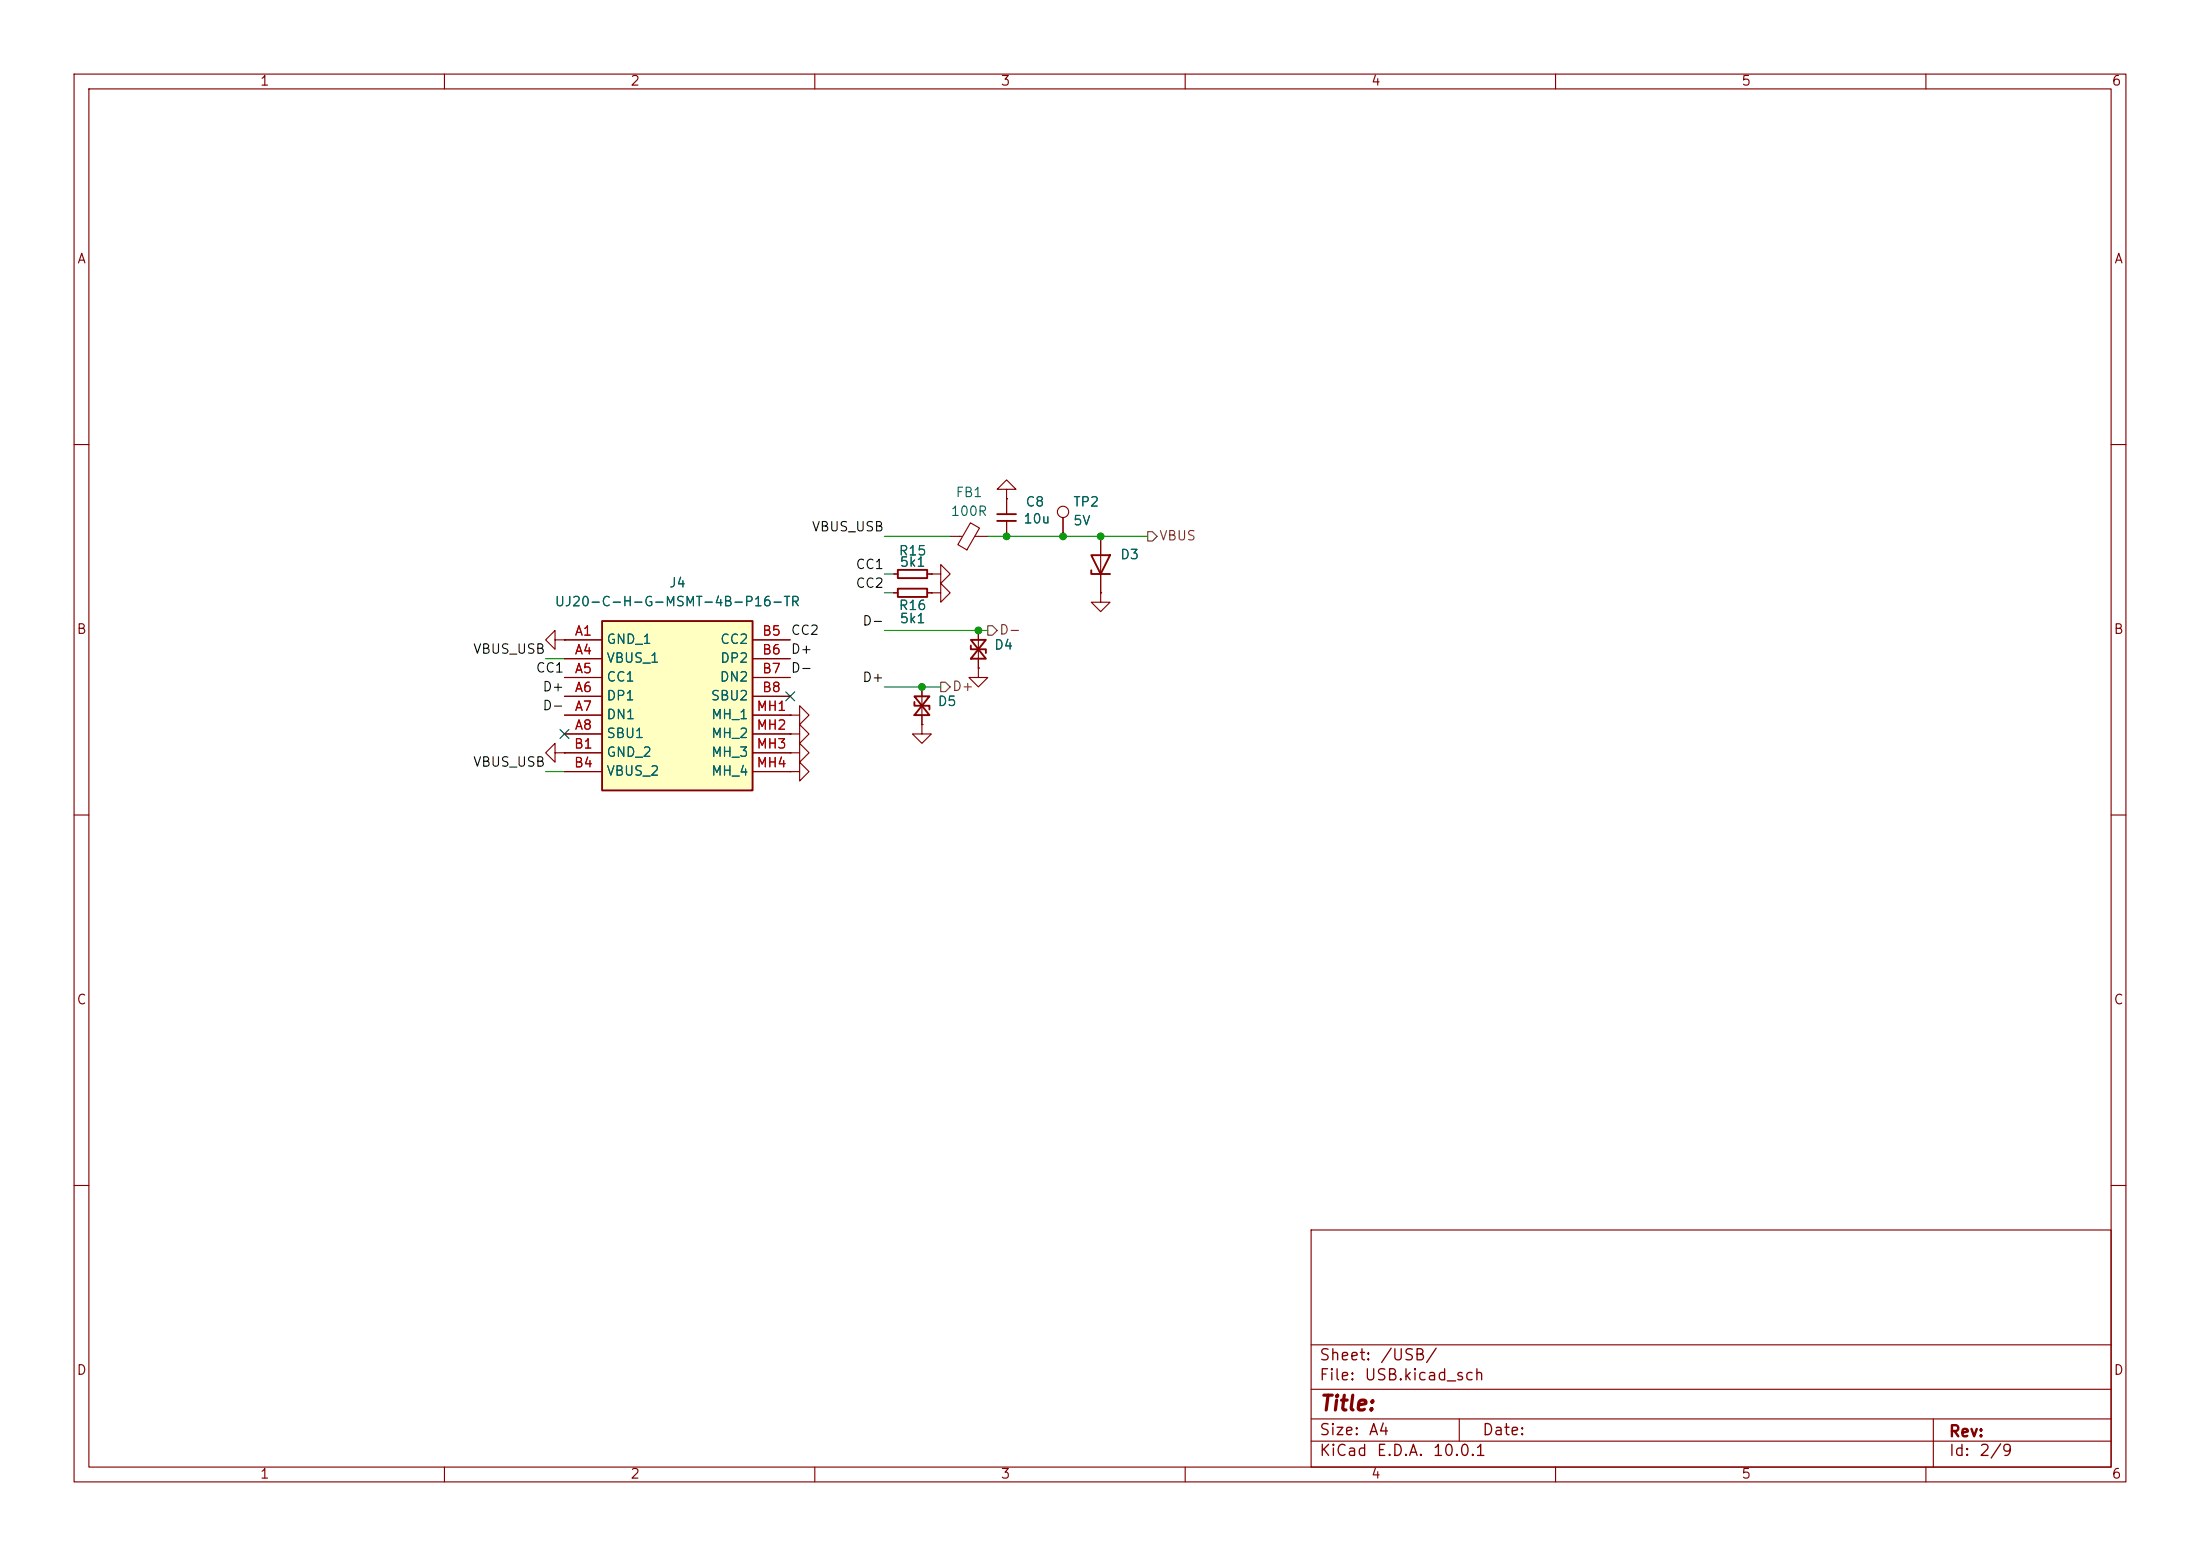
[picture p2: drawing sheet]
(kicad_sch
 (version 20260306)
 (generator "eeschema")
 (generator_version "10.0")
 (paper "A4")
 (lib_symbols
  (symbol "Connector:TestPoint"
   (pin_numbers (hide yes))
   (pin_names
    (offset 0.762) (hide yes)) (exclude_from_sim no) (in_bom yes) (on_board yes)
   (in_pos_files yes)
   (duplicate_pin_numbers_are_jumpers no)
   (property "Reference" "TP" (at 0 6.858 0) (show_name no) (do_not_autoplace no) (effects (font (size 1.27 1.27))))
   (property "Value" "TestPoint" (at 0 5.08 0) (show_name no) (do_not_autoplace no) (effects (font (size 1.27 1.27))))
   (property "Footprint" "" (at 5.08 0 0) (show_name no) (do_not_autoplace no) (hide yes) (effects (font (size 1.27 1.27))))
   (property "Datasheet" "" (at 5.08 0 0) (show_name no) (do_not_autoplace no) (hide yes) (effects (font (size 1.27 1.27))))
   (property "Description" "test point" (at 0 0 0) (show_name no) (do_not_autoplace no) (hide yes) (effects (font (size 1.27 1.27))))
   (symbol "TestPoint_0_1"
    (circle (center 0 3.302) (radius 0.762) (stroke (width 0) (type default)) (fill (type none))))
   (symbol "TestPoint_1_1"
    (pin passive line (at 0 0 90) (length 2.54) (name "1" (effects (font (size 1.27 1.27)))) (number "1" (effects (font (size 1.27 1.27))))))
   (embedded_fonts no))
  (symbol "Device:D_TVS_Small"
   (pin_numbers (hide yes))
   (pin_names
    (offset 1.016) (hide yes)) (exclude_from_sim no) (in_bom yes) (on_board yes)
   (in_pos_files yes)
   (duplicate_pin_numbers_are_jumpers no)
   (property "Reference" "D" (at 0 2.54 0) (show_name no) (do_not_autoplace no) (effects (font (size 1.27 1.27))))
   (property "Value" "D_TVS_Small" (at 0 -2.54 0) (show_name no) (do_not_autoplace no) (effects (font (size 1.27 1.27))))
   (property "Footprint" "" (at 0 0 0) (show_name no) (do_not_autoplace no) (hide yes) (effects (font (size 1.27 1.27))))
   (property "Datasheet" "" (at 0 0 0) (show_name no) (do_not_autoplace no) (hide yes) (effects (font (size 1.27 1.27))))
   (property "Description" "Bidirectional transient-voltage-suppression diode, small symbol" (at 0 0 0) (show_name no) (do_not_autoplace no) (hide yes) (effects (font (size 1.27 1.27))))
   (symbol "D_TVS_Small_0_1"
    (polyline (pts (xy -1.27 1.016) (xy -1.27 -1.016) (xy 1.27 1.016) (xy 1.27 -1.016) (xy -1.27 1.016)) (stroke (width 0.254) (type default)) (fill (type none)))
    (polyline (pts (xy -1.27 0) (xy 1.27 0)) (stroke (width 0) (type default)) (fill (type none)))
    (polyline (pts (xy 0.508 1.016) (xy 0 1.016) (xy 0 -1.016) (xy -0.508 -1.016)) (stroke (width 0.254) (type default)) (fill (type none))))
   (symbol "D_TVS_Small_1_1"
    (pin passive line (at -2.54 0 0) (length 1.27) (name "A1" (effects (font (size 1.27 1.27)))) (number "1" (effects (font (size 1.27 1.27)))))
    (pin passive line (at 2.54 0 180) (length 1.27) (name "A2" (effects (font (size 1.27 1.27)))) (number "2" (effects (font (size 1.27 1.27))))))
   (embedded_fonts no))
  (symbol "Device:FerriteBead_Small"
   (pin_numbers (hide yes))
   (pin_names
    (offset 0)) (exclude_from_sim no) (in_bom yes) (on_board yes)
   (in_pos_files yes)
   (duplicate_pin_numbers_are_jumpers no)
   (property "Reference" "FB" (at 1.905 1.27 0) (show_name no) (do_not_autoplace no) (effects (font (size 1.27 1.27)) (justify left)))
   (property "Value" "FerriteBead_Small" (at 1.905 -1.27 0) (show_name no) (do_not_autoplace no) (effects (font (size 1.27 1.27)) (justify left)))
   (property "Footprint" "" (at -1.778 0 90) (show_name no) (do_not_autoplace no) (hide yes) (effects (font (size 1.27 1.27))))
   (property "Datasheet" "" (at 0 0 0) (show_name no) (do_not_autoplace no) (hide yes) (effects (font (size 1.27 1.27))))
   (property "Description" "Ferrite bead, small symbol" (at 0 0 0) (show_name no) (do_not_autoplace no) (hide yes) (effects (font (size 1.27 1.27))))
   (symbol "FerriteBead_Small_0_1"
    (polyline (pts (xy -1.8288 0.2794) (xy -1.1176 1.4986) (xy 1.8288 -0.2032) (xy 1.1176 -1.4224) (xy -1.8288 0.2794)) (stroke (width 0) (type default)) (fill (type none)))
    (polyline (pts (xy 0 0.889) (xy 0 1.2954)) (stroke (width 0) (type default)) (fill (type none)))
    (polyline (pts (xy 0 -1.27) (xy 0 -0.7874)) (stroke (width 0) (type default)) (fill (type none))))
   (symbol "FerriteBead_Small_1_1"
    (pin passive line (at 0 2.54 270) (length 1.27) (name "" (effects (font (size 1.27 1.27)))) (number "1" (effects (font (size 1.27 1.27)))))
    (pin passive line (at 0 -2.54 90) (length 1.27) (name "" (effects (font (size 1.27 1.27)))) (number "2" (effects (font (size 1.27 1.27))))))
   (embedded_fonts no))
  (symbol "Diode:PTVS5V0Z1USK"
   (pin_numbers (hide yes))
   (pin_names (hide yes)) (exclude_from_sim no) (in_bom yes) (on_board yes)
   (in_pos_files yes)
   (duplicate_pin_numbers_are_jumpers no)
   (property "Reference" "D" (at 0 2.54 0) (show_name no) (do_not_autoplace no) (effects (font (size 1.27 1.27))))
   (property "Value" "PTVS5V0Z1USK" (at 0 -2.54 0) (show_name no) (do_not_autoplace no) (effects (font (size 1.27 1.27))))
   (property "Footprint" "Diode_SMD:Nexperia_DSN1608-2_1.6x0.8mm" (at 0 -4.445 0) (show_name no) (do_not_autoplace no) (hide yes) (effects (font (size 1.27 1.27))))
   (property "Datasheet" "https://assets.nexperia.com/documents/data-sheet/PTVS5V0Z1USK.pdf" (at 0 0 0) (show_name no) (do_not_autoplace no) (hide yes) (effects (font (size 1.27 1.27))))
   (property "Description" "5V, 1200W TVS unidirectional diode, DSN1608-2" (at 0 0 0) (show_name no) (do_not_autoplace no) (hide yes) (effects (font (size 1.27 1.27))))
   (symbol "PTVS5V0Z1USK_0_1"
    (polyline (pts (xy -1.27 -1.27) (xy -1.27 1.27) (xy -0.762 1.27)) (stroke (width 0.254) (type default)) (fill (type none)))
    (polyline (pts (xy 1.27 0) (xy -1.27 0)) (stroke (width 0) (type default)) (fill (type none)))
    (polyline (pts (xy 1.27 -1.27) (xy 1.27 1.27) (xy -1.27 0) (xy 1.27 -1.27)) (stroke (width 0.254) (type default)) (fill (type none))))
   (symbol "PTVS5V0Z1USK_1_1"
    (pin passive line (at -3.81 0 0) (length 2.54) (name "K" (effects (font (size 1.27 1.27)))) (number "1" (effects (font (size 1.27 1.27)))))
    (pin passive line (at 3.81 0 180) (length 2.54) (name "A" (effects (font (size 1.27 1.27)))) (number "2" (effects (font (size 1.27 1.27))))))
   (embedded_fonts no))
  (symbol "PCM_Generic-50:C,IEC"
   (pin_numbers (hide yes))
   (pin_names
    (offset 0) (hide yes)) (exclude_from_sim no) (in_bom yes) (on_board yes)
   (in_pos_files yes)
   (duplicate_pin_numbers_are_jumpers no)
   (property "Reference" "C" (at 1.27 1.27 0) (show_name no) (do_not_autoplace no) (effects (font (size 1.27 1.27)) (justify left)))
   (property "Value" "C,IEC" (at 1.27 -1.27 0) (show_name no) (do_not_autoplace no) (effects (font (size 1.27 1.27)) (justify left)))
   (property "Footprint" "" (at 0 0 0) (show_name no) (do_not_autoplace no) (hide yes) (effects (font (size 2.54 2.54))))
   (property "Datasheet" "" (at 0 0 0) (show_name no) (do_not_autoplace no) (hide yes) (effects (font (size 2.54 2.54))))
   (property "Description" "capacitor, non-polarized/polar(ized)/bipolar (IEC)" (at 0 0 0) (show_name no) (do_not_autoplace no) (hide yes) (effects (font (size 1.27 1.27))))
   (property "Indicator" "+" (at -1.27 1.27 0) (show_name no) (do_not_autoplace no) (effects (font (size 0.635 0.635))))
   (symbol "C,IEC_1_1"
    (polyline (pts (xy -1.27 0.4572) (xy 1.27 0.4572)) (stroke (width 0.254) (type default)) (fill (type none)))
    (polyline (pts (xy -1.27 -0.4572) (xy 1.27 -0.4572)) (stroke (width 0.254) (type default)) (fill (type none)))
    (pin passive line (at 0 2.54 270) (length 2.0828) (name "+" (effects (font (size 0.635 0.635)))) (number "1" (effects (font (size 0.9144 0.9144)))))
    (pin passive line (at 0 -2.54 90) (length 2.0828) (name "-" (effects (font (size 0.635 0.635)))) (number "2" (effects (font (size 0.9144 0.9144))))))
   (embedded_fonts no))
  (symbol "PCM_Generic-50:R,IEC"
   (pin_numbers (hide yes))
   (pin_names
    (offset 0) (hide yes)) (exclude_from_sim no) (in_bom yes) (on_board yes)
   (in_pos_files yes)
   (duplicate_pin_numbers_are_jumpers no)
   (property "Reference" "R" (at 1.27 1.27 0) (show_name no) (do_not_autoplace no) (effects (font (size 1.27 1.27)) (justify left)))
   (property "Value" "R,IEC" (at 1.27 -1.27 0) (show_name no) (do_not_autoplace no) (effects (font (size 1.27 1.27)) (justify left)))
   (property "Footprint" "" (at 0 0 0) (show_name no) (do_not_autoplace no) (hide yes) (effects (font (size 2.54 2.54))))
   (property "Datasheet" "" (at 0 0 0) (show_name no) (do_not_autoplace no) (hide yes) (effects (font (size 2.54 2.54))))
   (property "Description" "resistor (IEC)" (at 0 0 0) (show_name no) (do_not_autoplace no) (hide yes) (effects (font (size 1.27 1.27))))
   (property "Indicator" "+" (at -1.27 1.27 0) (show_name no) (do_not_autoplace no) (hide yes) (effects (font (size 0.635 0.635))))
   (symbol "R,IEC_1_1"
    (rectangle (start -0.5588 1.9812) (end 0.5588 -1.9812) (stroke (width 0.254) (type default)) (fill (type none)))
    (pin passive line (at 0 2.54 270) (length 0.5588) (name "+" (effects (font (size 0.635 0.635)))) (number "1" (effects (font (size 0.9144 0.9144)))))
    (pin passive line (at 0 -2.54 90) (length 0.5588) (name "-" (effects (font (size 0.635 0.635)))) (number "2" (effects (font (size 0.9144 0.9144))))))
   (embedded_fonts no))
  (symbol "SamacSys_Parts:UJ20-C-H-G-MSMT-4B-P16-TR" (exclude_from_sim no) (in_bom yes) (on_board yes)
   (in_pos_files yes)
   (duplicate_pin_numbers_are_jumpers no)
   (property "Reference" "J" (at 26.67 7.62 0) (show_name no) (do_not_autoplace no) (effects (font (size 1.27 1.27)) (justify left top)))
   (property "Value" "UJ20-C-H-G-MSMT-4B-P16-TR" (at 26.67 5.08 0) (show_name no) (do_not_autoplace no) (effects (font (size 1.27 1.27)) (justify left top)))
   (property "Footprint" "UJ20CHGMSMT4BP16TR" (at 26.67 -94.92 0) (show_name no) (do_not_autoplace no) (hide yes) (effects (font (size 1.27 1.27)) (justify left top)))
   (property "Datasheet" "https://www.sameskydevices.com/product/resource/uj20-c-h-g-msmt-4b-p16-tr.pdf" (at 26.67 -194.92 0) (show_name no) (do_not_autoplace no) (hide yes) (effects (font (size 1.27 1.27)) (justify left top)))
   (property "Description" "Type C, USB 2.0, 480 Mbps, 20 Vdc, 3 A, Horizontal, Mid Mount SMT, SMT Contacts, Gold Flash, 16 Pins, USB Receptacle" (at 0 0 0) (show_name no) (do_not_autoplace no) (hide yes) (effects (font (size 1.27 1.27))))
   (property "Height" "2.6" (at 26.67 -394.92 0) (show_name no) (do_not_autoplace no) (hide yes) (effects (font (size 1.27 1.27)) (justify left top)))
   (property "Manufacturer_Name" "Same Sky" (at 26.67 -494.92 0) (show_name no) (do_not_autoplace no) (hide yes) (effects (font (size 1.27 1.27)) (justify left top)))
   (property "Manufacturer_Part_Number" "UJ20-C-H-G-MSMT-4B-P16-TR" (at 26.67 -594.92 0) (show_name no) (do_not_autoplace no) (hide yes) (effects (font (size 1.27 1.27)) (justify left top)))
   (property "Mouser Part Number" "" (at 26.67 -694.92 0) (show_name no) (do_not_autoplace no) (hide yes) (effects (font (size 1.27 1.27)) (justify left top)))
   (property "Mouser Price/Stock" "" (at 26.67 -794.92 0) (show_name no) (do_not_autoplace no) (hide yes) (effects (font (size 1.27 1.27)) (justify left top)))
   (property "Arrow Part Number" "" (at 26.67 -894.92 0) (show_name no) (do_not_autoplace no) (hide yes) (effects (font (size 1.27 1.27)) (justify left top)))
   (property "Arrow Price/Stock" "" (at 26.67 -994.92 0) (show_name no) (do_not_autoplace no) (hide yes) (effects (font (size 1.27 1.27)) (justify left top)))
   (symbol "UJ20-C-H-G-MSMT-4B-P16-TR_1_1"
    (rectangle (start 5.08 2.54) (end 25.4 -20.32) (stroke (width 0.254) (type default)) (fill (type background)))
    (pin passive line (at 0 0 0) (length 5.08) (name "GND_1" (effects (font (size 1.27 1.27)))) (number "A1" (effects (font (size 1.27 1.27)))))
    (pin passive line (at 0 -2.54 0) (length 5.08) (name "VBUS_1" (effects (font (size 1.27 1.27)))) (number "A4" (effects (font (size 1.27 1.27)))))
    (pin passive line (at 0 -5.08 0) (length 5.08) (name "CC1" (effects (font (size 1.27 1.27)))) (number "A5" (effects (font (size 1.27 1.27)))))
    (pin passive line (at 0 -7.62 0) (length 5.08) (name "DP1" (effects (font (size 1.27 1.27)))) (number "A6" (effects (font (size 1.27 1.27)))))
    (pin passive line (at 0 -10.16 0) (length 5.08) (name "DN1" (effects (font (size 1.27 1.27)))) (number "A7" (effects (font (size 1.27 1.27)))))
    (pin passive line (at 0 -12.7 0) (length 5.08) (name "SBU1" (effects (font (size 1.27 1.27)))) (number "A8" (effects (font (size 1.27 1.27)))))
    (pin passive line (at 0 -15.24 0) (length 5.08) (name "GND_2" (effects (font (size 1.27 1.27)))) (number "B1" (effects (font (size 1.27 1.27)))))
    (pin passive line (at 0 -17.78 0) (length 5.08) (name "VBUS_2" (effects (font (size 1.27 1.27)))) (number "B4" (effects (font (size 1.27 1.27)))))
    (pin passive line (at 30.48 0 180) (length 5.08) (name "CC2" (effects (font (size 1.27 1.27)))) (number "B5" (effects (font (size 1.27 1.27)))))
    (pin passive line (at 30.48 -2.54 180) (length 5.08) (name "DP2" (effects (font (size 1.27 1.27)))) (number "B6" (effects (font (size 1.27 1.27)))))
    (pin passive line (at 30.48 -5.08 180) (length 5.08) (name "DN2" (effects (font (size 1.27 1.27)))) (number "B7" (effects (font (size 1.27 1.27)))))
    (pin passive line (at 30.48 -7.62 180) (length 5.08) (name "SBU2" (effects (font (size 1.27 1.27)))) (number "B8" (effects (font (size 1.27 1.27)))))
    (pin passive line (at 30.48 -10.16 180) (length 5.08) (name "MH_1" (effects (font (size 1.27 1.27)))) (number "MH1" (effects (font (size 1.27 1.27)))))
    (pin passive line (at 30.48 -12.7 180) (length 5.08) (name "MH_2" (effects (font (size 1.27 1.27)))) (number "MH2" (effects (font (size 1.27 1.27)))))
    (pin passive line (at 30.48 -15.24 180) (length 5.08) (name "MH_3" (effects (font (size 1.27 1.27)))) (number "MH3" (effects (font (size 1.27 1.27)))))
    (pin passive line (at 30.48 -17.78 180) (length 5.08) (name "MH_4" (effects (font (size 1.27 1.27)))) (number "MH4" (effects (font (size 1.27 1.27))))))
   (embedded_fonts no))
  (symbol "power:GND"
   (power global)
   (pin_numbers (hide yes))
   (pin_names
    (offset 0) (hide yes)) (exclude_from_sim no) (in_bom yes) (on_board yes)
   (in_pos_files yes)
   (duplicate_pin_numbers_are_jumpers no)
   (property "Reference" "#PWR" (at 0 -6.35 0) (show_name no) (do_not_autoplace no) (hide yes) (effects (font (size 1.27 1.27))))
   (property "Value" "GND" (at 0 -3.81 0) (show_name no) (do_not_autoplace no) (effects (font (size 1.27 1.27))))
   (property "Footprint" "" (at 0 0 0) (show_name no) (do_not_autoplace no) (hide yes) (effects (font (size 1.27 1.27))))
   (property "Datasheet" "" (at 0 0 0) (show_name no) (do_not_autoplace no) (hide yes) (effects (font (size 1.27 1.27))))
   (property "Description" "Power symbol creates a global label with name \"GND\" , ground" (at 0 0 0) (show_name no) (do_not_autoplace no) (hide yes) (effects (font (size 1.27 1.27))))
   (symbol "GND_0_1"
    (polyline (pts (xy 0 0) (xy 0 -1.27) (xy 1.27 -1.27) (xy 0 -2.54) (xy -1.27 -1.27) (xy 0 -1.27)) (stroke (width 0) (type default)) (fill (type none))))
   (symbol "GND_1_1"
    (pin power_in line (at 0 0 270) (length 0) (name "" (effects (font (size 1.27 1.27)))) (number "1" (effects (font (size 1.27 1.27))))))
   (embedded_fonts no)))
 (junction
  (at 132.08 85.09)
  (diameter 0)
  (color 0 0 0 0))
 (junction
  (at 135.89 72.39)
  (diameter 0)
  (color 0 0 0 0))
 (junction
  (at 124.46 92.71)
  (diameter 0)
  (color 0 0 0 0))
 (junction
  (at 143.51 72.39)
  (diameter 0)
  (color 0 0 0 0))
 (junction
  (at 148.59 72.39)
  (diameter 0)
  (color 0 0 0 0))
 (no_connect
  (at 106.68 93.98))
 (no_connect
  (at 76.2 99.06))
 (wire
  (pts (xy 143.51 72.39) (xy 135.89 72.39))
  (stroke (width 0) (type default)))
 (wire
  (pts (xy 124.46 92.71) (xy 127 92.71))
  (stroke (width 0) (type default)))
 (wire
  (pts (xy 73.66 104.14) (xy 76.2 104.14))
  (stroke (width 0) (type default)))
 (wire
  (pts (xy 119.38 80.01) (xy 120.65 80.01))
  (stroke (width 0) (type default)))
 (wire
  (pts (xy 133.35 72.39) (xy 135.89 72.39))
  (stroke (width 0) (type default)))
 (wire
  (pts (xy 132.08 85.09) (xy 133.35 85.09))
  (stroke (width 0) (type default)))
 (wire
  (pts (xy 154.94 72.39) (xy 148.59 72.39))
  (stroke (width 0) (type default)))
 (wire
  (pts (xy 73.66 88.9) (xy 76.2 88.9))
  (stroke (width 0) (type default)))
 (wire
  (pts (xy 119.38 77.47) (xy 120.65 77.47))
  (stroke (width 0) (type default)))
 (wire
  (pts (xy 148.59 72.39) (xy 143.51 72.39))
  (stroke (width 0) (type default)))
 (wire
  (pts (xy 119.38 85.09) (xy 132.08 85.09))
  (stroke (width 0) (type default)))
 (wire
  (pts (xy 119.38 92.71) (xy 124.46 92.71))
  (stroke (width 0) (type default)))
 (wire
  (pts (xy 119.38 72.39) (xy 128.27 72.39))
  (stroke (width 0) (type default)))
 (label "D-"
  (at 106.68 91.44 0)
  (effects (font (size 1.27 1.27)) (justify left bottom)))
 (label "CC2"
  (at 106.68 86.36 0)
  (effects (font (size 1.27 1.27)) (justify left bottom)))
 (label "D+"
  (at 76.2 93.98 180)
  (effects (font (size 1.27 1.27)) (justify right bottom)))
 (label "VBUS_USB"
  (at 73.66 88.9 180)
  (effects (font (size 1.27 1.27)) (justify right bottom)))
 (label "CC2"
  (at 119.38 80.01 180)
  (effects (font (size 1.27 1.27)) (justify right bottom)))
 (label "D+"
  (at 119.38 92.71 180)
  (effects (font (size 1.27 1.27)) (justify right bottom)))
 (label "VBUS_USB"
  (at 119.38 72.39 180)
  (effects (font (size 1.27 1.27)) (justify right bottom)))
 (label "D-"
  (at 119.38 85.09 180)
  (effects (font (size 1.27 1.27)) (justify right bottom)))
 (label "D-"
  (at 76.2 96.52 180)
  (effects (font (size 1.27 1.27)) (justify right bottom)))
 (label "VBUS_USB"
  (at 73.66 104.14 180)
  (effects (font (size 1.27 1.27)) (justify right bottom)))
 (label "D+"
  (at 106.68 88.9 0)
  (effects (font (size 1.27 1.27)) (justify left bottom)))
 (label "CC1"
  (at 119.38 77.47 180)
  (effects (font (size 1.27 1.27)) (justify right bottom)))
 (label "CC1"
  (at 76.2 91.44 180)
  (effects (font (size 1.27 1.27)) (justify right bottom)))
 (hierarchical_label "D-"
  (shape output)
  (at 133.35 85.09 0)
  (effects (font (size 1.27 1.27)) (justify left)))
 (hierarchical_label "D+"
  (shape output)
  (at 127 92.71 0)
  (effects (font (size 1.27 1.27)) (justify left)))
 (hierarchical_label "VBUS"
  (shape output)
  (at 154.94 72.39 0)
  (effects (font (size 1.27 1.27)) (justify left)))
 (symbol
  (lib_id "PCM_Generic-50:C,IEC")
  (at 135.89 69.85 180)
  (unit 1)
  (body_style 1)
  (exclude_from_sim no)
  (in_bom yes)
  (on_board yes)
  (in_pos_files yes)
  (dnp no)
  (property "Reference" "C8" (at 139.7 67.818 0) (show_name no) (do_not_autoplace no) (effects (font (size 1.27 1.27))))
  (property "Value" "10u" (at 139.954 70.104 0) (show_name no) (do_not_autoplace no) (effects (font (size 1.27 1.27))))
  (property "Footprint" "Capacitor_SMD:C_0805_2012Metric_Pad1.18x1.45mm_HandSolder" (at 135.89 69.85 0) (hide yes) (show_name no) (do_not_autoplace no) (effects (font (size 2.54 2.54))))
  (property "Datasheet" "https://www.mouser.pl/en/ProductDetail/Vishay-Vitramon/VJ0805G106KXXTW1BC?qs=5aG0NVq1C4yGrIk%2FXaQ81Q%3D%3D" (at 135.89 69.85 0) (hide yes) (show_name no) (do_not_autoplace no) (effects (font (size 2.54 2.54))))
  (property "Description" "capacitor, non-polarized/polar(ized)/bipolar (IEC)" (at 135.89 69.85 0) (hide yes) (show_name no) (do_not_autoplace no) (effects (font (size 1.27 1.27))))
  (property "Indicator" "+" (at 138.43 69.85 90) (hide yes) (show_name no) (do_not_autoplace no) (effects (font (size 0.635 0.635))))
  (pin "2")
  (pin "1"))
 (symbol
  (lib_id "power:GND")
  (at 132.08 90.17 0)
  (unit 1)
  (body_style 1)
  (exclude_from_sim no)
  (in_bom yes)
  (on_board yes)
  (in_pos_files yes)
  (dnp no)
  (fields_autoplaced yes)
  (property "Reference" "#PWR086" (at 132.08 96.52 0) (hide yes) (show_name no) (do_not_autoplace no) (effects (font (size 1.27 1.27))))
  (property "Value" "GND" (at 132.08 95.25 0) (hide yes) (show_name no) (do_not_autoplace no) (effects (font (size 1.27 1.27))))
  (property "Footprint" "" (at 132.08 90.17 0) (hide yes) (show_name no) (do_not_autoplace no) (effects (font (size 1.27 1.27))))
  (property "Datasheet" "" (at 132.08 90.17 0) (hide yes) (show_name no) (do_not_autoplace no) (effects (font (size 1.27 1.27))))
  (property "Description" "Power symbol creates a global label with name \"GND\" , ground" (at 132.08 90.17 0) (hide yes) (show_name no) (do_not_autoplace no) (effects (font (size 1.27 1.27))))
  (pin "1"))
 (symbol
  (lib_id "SamacSys_Parts:UJ20-C-H-G-MSMT-4B-P16-TR")
  (at 76.2 86.36 0)
  (unit 1)
  (body_style 1)
  (exclude_from_sim no)
  (in_bom yes)
  (on_board yes)
  (in_pos_files yes)
  (dnp no)
  (fields_autoplaced yes)
  (property "Reference" "J4" (at 91.44 78.74 0) (show_name no) (do_not_autoplace no) (effects (font (size 1.27 1.27))))
  (property "Value" "UJ20-C-H-G-MSMT-4B-P16-TR" (at 91.44 81.28 0) (show_name no) (do_not_autoplace no) (effects (font (size 1.27 1.27))))
  (property "Footprint" "SamacSys_Parts:UJ20CHGMSMT4BP16TR" (at 102.87 181.28 0) (hide yes) (show_name no) (do_not_autoplace no) (effects (font (size 1.27 1.27)) (justify left top)))
  (property "Datasheet" "https://www.sameskydevices.com/product/resource/uj20-c-h-g-msmt-4b-p16-tr.pdf" (at 102.87 281.28 0) (hide yes) (show_name no) (do_not_autoplace no) (effects (font (size 1.27 1.27)) (justify left top)))
  (property "Description" "Type C, USB 2.0, 480 Mbps, 20 Vdc, 3 A, Horizontal, Mid Mount SMT, SMT Contacts, Gold Flash, 16 Pins, USB Receptacle" (at 76.2 86.36 0) (hide yes) (show_name no) (do_not_autoplace no) (effects (font (size 1.27 1.27))))
  (property "Height" "2.6" (at 102.87 481.28 0) (hide yes) (show_name no) (do_not_autoplace no) (effects (font (size 1.27 1.27)) (justify left top)))
  (property "Manufacturer_Name" "Same Sky" (at 102.87 581.28 0) (hide yes) (show_name no) (do_not_autoplace no) (effects (font (size 1.27 1.27)) (justify left top)))
  (property "Manufacturer_Part_Number" "UJ20-C-H-G-MSMT-4B-P16-TR" (at 102.87 681.28 0) (hide yes) (show_name no) (do_not_autoplace no) (effects (font (size 1.27 1.27)) (justify left top)))
  (property "Mouser Part Number" "" (at 102.87 781.28 0) (hide yes) (show_name no) (do_not_autoplace no) (effects (font (size 1.27 1.27)) (justify left top)))
  (property "Mouser Price/Stock" "" (at 102.87 881.28 0) (hide yes) (show_name no) (do_not_autoplace no) (effects (font (size 1.27 1.27)) (justify left top)))
  (property "Arrow Part Number" "" (at 102.87 981.28 0) (hide yes) (show_name no) (do_not_autoplace no) (effects (font (size 1.27 1.27)) (justify left top)))
  (property "Arrow Price/Stock" "" (at 102.87 1081.28 0) (hide yes) (show_name no) (do_not_autoplace no) (effects (font (size 1.27 1.27)) (justify left top)))
  (pin "B7")
  (pin "B8")
  (pin "MH2")
  (pin "MH4")
  (pin "A5")
  (pin "A6")
  (pin "B5")
  (pin "A1")
  (pin "A4")
  (pin "A7")
  (pin "A8")
  (pin "B4")
  (pin "B6")
  (pin "B1")
  (pin "MH1")
  (pin "MH3"))
 (symbol
  (lib_id "power:GND")
  (at 106.68 99.06 90)
  (unit 1)
  (body_style 1)
  (exclude_from_sim no)
  (in_bom yes)
  (on_board yes)
  (in_pos_files yes)
  (dnp no)
  (fields_autoplaced yes)
  (property "Reference" "#PWR0100" (at 113.03 99.06 0) (hide yes) (show_name no) (do_not_autoplace no) (effects (font (size 1.27 1.27))))
  (property "Value" "GND" (at 111.76 99.06 0) (hide yes) (show_name no) (do_not_autoplace no) (effects (font (size 1.27 1.27))))
  (property "Footprint" "" (at 106.68 99.06 0) (hide yes) (show_name no) (do_not_autoplace no) (effects (font (size 1.27 1.27))))
  (property "Datasheet" "" (at 106.68 99.06 0) (hide yes) (show_name no) (do_not_autoplace no) (effects (font (size 1.27 1.27))))
  (property "Description" "Power symbol creates a global label with name \"GND\" , ground" (at 106.68 99.06 0) (hide yes) (show_name no) (do_not_autoplace no) (effects (font (size 1.27 1.27))))
  (pin "1"))
 (symbol
  (lib_id "PCM_Generic-50:R,IEC")
  (at 123.19 77.47 90)
  (unit 1)
  (body_style 1)
  (exclude_from_sim no)
  (in_bom yes)
  (on_board yes)
  (in_pos_files yes)
  (dnp no)
  (property "Reference" "R15" (at 123.19 74.422 90) (show_name no) (do_not_autoplace no) (effects (font (size 1.27 1.27))))
  (property "Value" "5k1" (at 123.19 75.946 90) (show_name no) (do_not_autoplace no) (effects (font (size 1.27 1.27))))
  (property "Footprint" "Resistor_SMD:R_0402_1005Metric_Pad0.72x0.64mm_HandSolder" (at 123.19 77.47 0) (hide yes) (show_name no) (do_not_autoplace no) (effects (font (size 2.54 2.54))))
  (property "Datasheet" "https://www.mouser.pl/en/ProductDetail/YAGEO/AC0402JR-075K1L?qs=ygRr%2Ftkhtev1AbJgasJMAQ%3D%3D" (at 123.19 77.47 0) (hide yes) (show_name no) (do_not_autoplace no) (effects (font (size 2.54 2.54))))
  (property "Description" "resistor (IEC)" (at 123.19 77.47 0) (hide yes) (show_name no) (do_not_autoplace no) (effects (font (size 1.27 1.27))))
  (property "Indicator" "+" (at 121.92 78.74 0) (hide yes) (show_name no) (do_not_autoplace no) (effects (font (size 0.635 0.635))))
  (pin "2")
  (pin "1"))
 (symbol
  (lib_id "power:GND")
  (at 125.73 77.47 90)
  (unit 1)
  (body_style 1)
  (exclude_from_sim no)
  (in_bom yes)
  (on_board yes)
  (in_pos_files yes)
  (dnp no)
  (fields_autoplaced yes)
  (property "Reference" "#PWR036" (at 132.08 77.47 0) (hide yes) (show_name no) (do_not_autoplace no) (effects (font (size 1.27 1.27))))
  (property "Value" "GND" (at 130.81 77.47 0) (hide yes) (show_name no) (do_not_autoplace no) (effects (font (size 1.27 1.27))))
  (property "Footprint" "" (at 125.73 77.47 0) (hide yes) (show_name no) (do_not_autoplace no) (effects (font (size 1.27 1.27))))
  (property "Datasheet" "" (at 125.73 77.47 0) (hide yes) (show_name no) (do_not_autoplace no) (effects (font (size 1.27 1.27))))
  (property "Description" "Power symbol creates a global label with name \"GND\" , ground" (at 125.73 77.47 0) (hide yes) (show_name no) (do_not_autoplace no) (effects (font (size 1.27 1.27))))
  (pin "1"))
 (symbol
  (lib_id "Connector:TestPoint")
  (at 143.51 72.39 0)
  (unit 1)
  (body_style 1)
  (exclude_from_sim no)
  (in_bom yes)
  (on_board yes)
  (in_pos_files yes)
  (dnp no)
  (property "Reference" "TP2" (at 144.78 67.818 0) (show_name no) (do_not_autoplace no) (effects (font (size 1.27 1.27)) (justify left)))
  (property "Value" "5V" (at 144.78 70.358 0) (show_name no) (do_not_autoplace no) (effects (font (size 1.27 1.27)) (justify left)))
  (property "Footprint" "TestPoint:TestPoint_Pad_D1.0mm" (at 148.59 72.39 0) (hide yes) (show_name no) (do_not_autoplace no) (effects (font (size 1.27 1.27))))
  (property "Datasheet" "" (at 148.59 72.39 0) (hide yes) (show_name no) (do_not_autoplace no) (effects (font (size 1.27 1.27))))
  (property "Description" "test point" (at 143.51 72.39 0) (hide yes) (show_name no) (do_not_autoplace no) (effects (font (size 1.27 1.27))))
  (pin "1"))
 (symbol
  (lib_id "power:GND")
  (at 125.73 80.01 90)
  (unit 1)
  (body_style 1)
  (exclude_from_sim no)
  (in_bom yes)
  (on_board yes)
  (in_pos_files yes)
  (dnp no)
  (fields_autoplaced yes)
  (property "Reference" "#PWR037" (at 132.08 80.01 0) (hide yes) (show_name no) (do_not_autoplace no) (effects (font (size 1.27 1.27))))
  (property "Value" "GND" (at 130.81 80.01 0) (hide yes) (show_name no) (do_not_autoplace no) (effects (font (size 1.27 1.27))))
  (property "Footprint" "" (at 125.73 80.01 0) (hide yes) (show_name no) (do_not_autoplace no) (effects (font (size 1.27 1.27))))
  (property "Datasheet" "" (at 125.73 80.01 0) (hide yes) (show_name no) (do_not_autoplace no) (effects (font (size 1.27 1.27))))
  (property "Description" "Power symbol creates a global label with name \"GND\" , ground" (at 125.73 80.01 0) (hide yes) (show_name no) (do_not_autoplace no) (effects (font (size 1.27 1.27))))
  (pin "1"))
 (symbol
  (lib_id "power:GND")
  (at 76.2 101.6 270)
  (unit 1)
  (body_style 1)
  (exclude_from_sim no)
  (in_bom yes)
  (on_board yes)
  (in_pos_files yes)
  (dnp no)
  (fields_autoplaced yes)
  (property "Reference" "#PWR0102" (at 69.85 101.6 0) (hide yes) (show_name no) (do_not_autoplace no) (effects (font (size 1.27 1.27))))
  (property "Value" "GND" (at 71.12 101.6 0) (hide yes) (show_name no) (do_not_autoplace no) (effects (font (size 1.27 1.27))))
  (property "Footprint" "" (at 76.2 101.6 0) (hide yes) (show_name no) (do_not_autoplace no) (effects (font (size 1.27 1.27))))
  (property "Datasheet" "" (at 76.2 101.6 0) (hide yes) (show_name no) (do_not_autoplace no) (effects (font (size 1.27 1.27))))
  (property "Description" "Power symbol creates a global label with name \"GND\" , ground" (at 76.2 101.6 0) (hide yes) (show_name no) (do_not_autoplace no) (effects (font (size 1.27 1.27))))
  (pin "1"))
 (symbol
  (lib_id "PCM_Generic-50:R,IEC")
  (at 123.19 80.01 270)
  (unit 1)
  (body_style 1)
  (exclude_from_sim no)
  (in_bom yes)
  (on_board yes)
  (in_pos_files yes)
  (dnp no)
  (property "Reference" "R16" (at 123.19 81.788 90) (show_name no) (do_not_autoplace no) (effects (font (size 1.27 1.27))))
  (property "Value" "5k1" (at 123.19 83.566 90) (show_name no) (do_not_autoplace no) (effects (font (size 1.27 1.27))))
  (property "Footprint" "Resistor_SMD:R_0402_1005Metric_Pad0.72x0.64mm_HandSolder" (at 123.19 80.01 0) (hide yes) (show_name no) (do_not_autoplace no) (effects (font (size 2.54 2.54))))
  (property "Datasheet" "https://www.mouser.pl/en/ProductDetail/YAGEO/AC0402JR-075K1L?qs=ygRr%2Ftkhtev1AbJgasJMAQ%3D%3D" (at 123.19 80.01 0) (hide yes) (show_name no) (do_not_autoplace no) (effects (font (size 2.54 2.54))))
  (property "Description" "resistor (IEC)" (at 123.19 80.01 0) (hide yes) (show_name no) (do_not_autoplace no) (effects (font (size 1.27 1.27))))
  (property "Indicator" "+" (at 124.46 78.74 0) (hide yes) (show_name no) (do_not_autoplace no) (effects (font (size 0.635 0.635))))
  (pin "2")
  (pin "1"))
 (symbol
  (lib_id "power:GND")
  (at 124.46 97.79 0)
  (unit 1)
  (body_style 1)
  (exclude_from_sim no)
  (in_bom yes)
  (on_board yes)
  (in_pos_files yes)
  (dnp no)
  (fields_autoplaced yes)
  (property "Reference" "#PWR087" (at 124.46 104.14 0) (hide yes) (show_name no) (do_not_autoplace no) (effects (font (size 1.27 1.27))))
  (property "Value" "GND" (at 124.46 102.87 0) (hide yes) (show_name no) (do_not_autoplace no) (effects (font (size 1.27 1.27))))
  (property "Footprint" "" (at 124.46 97.79 0) (hide yes) (show_name no) (do_not_autoplace no) (effects (font (size 1.27 1.27))))
  (property "Datasheet" "" (at 124.46 97.79 0) (hide yes) (show_name no) (do_not_autoplace no) (effects (font (size 1.27 1.27))))
  (property "Description" "Power symbol creates a global label with name \"GND\" , ground" (at 124.46 97.79 0) (hide yes) (show_name no) (do_not_autoplace no) (effects (font (size 1.27 1.27))))
  (pin "1"))
 (symbol
  (lib_id "power:GND")
  (at 148.59 80.01 0)
  (unit 1)
  (body_style 1)
  (exclude_from_sim no)
  (in_bom yes)
  (on_board yes)
  (in_pos_files yes)
  (dnp no)
  (fields_autoplaced yes)
  (property "Reference" "#PWR085" (at 148.59 86.36 0) (hide yes) (show_name no) (do_not_autoplace no) (effects (font (size 1.27 1.27))))
  (property "Value" "GND" (at 148.59 85.09 0) (hide yes) (show_name no) (do_not_autoplace no) (effects (font (size 1.27 1.27))))
  (property "Footprint" "" (at 148.59 80.01 0) (hide yes) (show_name no) (do_not_autoplace no) (effects (font (size 1.27 1.27))))
  (property "Datasheet" "" (at 148.59 80.01 0) (hide yes) (show_name no) (do_not_autoplace no) (effects (font (size 1.27 1.27))))
  (property "Description" "Power symbol creates a global label with name \"GND\" , ground" (at 148.59 80.01 0) (hide yes) (show_name no) (do_not_autoplace no) (effects (font (size 1.27 1.27))))
  (pin "1"))
 (symbol
  (lib_id "power:GND")
  (at 135.89 67.31 180)
  (unit 1)
  (body_style 1)
  (exclude_from_sim no)
  (in_bom yes)
  (on_board yes)
  (in_pos_files yes)
  (dnp no)
  (fields_autoplaced yes)
  (property "Reference" "#PWR051" (at 135.89 60.96 0) (hide yes) (show_name no) (do_not_autoplace no) (effects (font (size 1.27 1.27))))
  (property "Value" "GND" (at 135.89 62.23 0) (hide yes) (show_name no) (do_not_autoplace no) (effects (font (size 1.27 1.27))))
  (property "Footprint" "" (at 135.89 67.31 0) (hide yes) (show_name no) (do_not_autoplace no) (effects (font (size 1.27 1.27))))
  (property "Datasheet" "" (at 135.89 67.31 0) (hide yes) (show_name no) (do_not_autoplace no) (effects (font (size 1.27 1.27))))
  (property "Description" "Power symbol creates a global label with name \"GND\" , ground" (at 135.89 67.31 0) (hide yes) (show_name no) (do_not_autoplace no) (effects (font (size 1.27 1.27))))
  (pin "1"))
 (symbol
  (lib_id "Diode:PTVS5V0Z1USK")
  (at 148.59 76.2 90)
  (unit 1)
  (body_style 1)
  (exclude_from_sim no)
  (in_bom yes)
  (on_board yes)
  (in_pos_files yes)
  (dnp no)
  (fields_autoplaced yes)
  (property "Reference" "D3" (at 151.13 74.9299 90) (show_name no) (do_not_autoplace no) (effects (font (size 1.27 1.27)) (justify right)))
  (property "Value" "set" (at 151.13 77.4699 90) (hide yes) (show_name no) (do_not_autoplace no) (effects (font (size 1.27 1.27)) (justify right)))
  (property "Footprint" "Diode_SMD:Nexperia_DSN1608-2_1.6x0.8mm" (at 153.035 76.2 0) (hide yes) (show_name no) (do_not_autoplace no) (effects (font (size 1.27 1.27))))
  (property "Datasheet" "https://assets.nexperia.com/documents/data-sheet/PTVS5V0Z1USK.pdf" (at 148.59 76.2 0) (hide yes) (show_name no) (do_not_autoplace no) (effects (font (size 1.27 1.27))))
  (property "Description" "5V, 1200W TVS unidirectional diode, DSN1608-2" (at 148.59 76.2 0) (hide yes) (show_name no) (do_not_autoplace no) (effects (font (size 1.27 1.27))))
  (pin "1")
  (pin "2"))
 (symbol
  (lib_id "power:GND")
  (at 76.2 86.36 270)
  (unit 1)
  (body_style 1)
  (exclude_from_sim no)
  (in_bom yes)
  (on_board yes)
  (in_pos_files yes)
  (dnp no)
  (fields_autoplaced yes)
  (property "Reference" "#PWR0103" (at 69.85 86.36 0) (hide yes) (show_name no) (do_not_autoplace no) (effects (font (size 1.27 1.27))))
  (property "Value" "GND" (at 71.12 86.36 0) (hide yes) (show_name no) (do_not_autoplace no) (effects (font (size 1.27 1.27))))
  (property "Footprint" "" (at 76.2 86.36 0) (hide yes) (show_name no) (do_not_autoplace no) (effects (font (size 1.27 1.27))))
  (property "Datasheet" "" (at 76.2 86.36 0) (hide yes) (show_name no) (do_not_autoplace no) (effects (font (size 1.27 1.27))))
  (property "Description" "Power symbol creates a global label with name \"GND\" , ground" (at 76.2 86.36 0) (hide yes) (show_name no) (do_not_autoplace no) (effects (font (size 1.27 1.27))))
  (pin "1"))
 (symbol
  (lib_id "power:GND")
  (at 106.68 96.52 90)
  (unit 1)
  (body_style 1)
  (exclude_from_sim no)
  (in_bom yes)
  (on_board yes)
  (in_pos_files yes)
  (dnp no)
  (fields_autoplaced yes)
  (property "Reference" "#PWR0101" (at 113.03 96.52 0) (hide yes) (show_name no) (do_not_autoplace no) (effects (font (size 1.27 1.27))))
  (property "Value" "GND" (at 111.76 96.52 0) (hide yes) (show_name no) (do_not_autoplace no) (effects (font (size 1.27 1.27))))
  (property "Footprint" "" (at 106.68 96.52 0) (hide yes) (show_name no) (do_not_autoplace no) (effects (font (size 1.27 1.27))))
  (property "Datasheet" "" (at 106.68 96.52 0) (hide yes) (show_name no) (do_not_autoplace no) (effects (font (size 1.27 1.27))))
  (property "Description" "Power symbol creates a global label with name \"GND\" , ground" (at 106.68 96.52 0) (hide yes) (show_name no) (do_not_autoplace no) (effects (font (size 1.27 1.27))))
  (pin "1"))
 (symbol
  (lib_id "Device:D_TVS_Small")
  (at 124.46 95.25 90)
  (unit 1)
  (body_style 1)
  (exclude_from_sim no)
  (in_bom yes)
  (on_board yes)
  (in_pos_files yes)
  (dnp no)
  (property "Reference" "D5" (at 126.492 94.742 90) (show_name no) (do_not_autoplace no) (effects (font (size 1.27 1.27)) (justify right)))
  (property "Value" "set" (at 126.492 97.282 90) (hide yes) (show_name no) (do_not_autoplace no) (effects (font (size 1.27 1.27)) (justify right)))
  (property "Footprint" "SamacSys_Parts:RCLAMP03331PWQC" (at 124.46 95.25 0) (hide yes) (show_name no) (do_not_autoplace no) (effects (font (size 1.27 1.27))))
  (property "Datasheet" "https://www.mouser.pl/en/ProductDetail/Semtech/RCLAMP03331PWQC?qs=wT7LY0lnAe0Cyd1U%2FGqM7A%3D%3D" (at 124.46 95.25 0) (hide yes) (show_name no) (do_not_autoplace no) (effects (font (size 1.27 1.27))))
  (property "Description" "Bidirectional transient-voltage-suppression diode, small symbol" (at 124.46 95.25 0) (hide yes) (show_name no) (do_not_autoplace no) (effects (font (size 1.27 1.27))))
  (pin "1")
  (pin "2"))
 (symbol
  (lib_id "Device:D_TVS_Small")
  (at 132.08 87.63 90)
  (unit 1)
  (body_style 1)
  (exclude_from_sim no)
  (in_bom yes)
  (on_board yes)
  (in_pos_files yes)
  (dnp no)
  (property "Reference" "D4" (at 134.112 87.122 90) (show_name no) (do_not_autoplace no) (effects (font (size 1.27 1.27)) (justify right)))
  (property "Value" "set" (at 134.112 89.662 90) (hide yes) (show_name no) (do_not_autoplace no) (effects (font (size 1.27 1.27)) (justify right)))
  (property "Footprint" "SamacSys_Parts:RCLAMP03331PWQC" (at 132.08 87.63 0) (hide yes) (show_name no) (do_not_autoplace no) (effects (font (size 1.27 1.27))))
  (property "Datasheet" "https://www.mouser.pl/en/ProductDetail/Semtech/RCLAMP03331PWQC?qs=wT7LY0lnAe0Cyd1U%2FGqM7A%3D%3D" (at 132.08 87.63 0) (hide yes) (show_name no) (do_not_autoplace no) (effects (font (size 1.27 1.27))))
  (property "Description" "Bidirectional transient-voltage-suppression diode, small symbol" (at 132.08 87.63 0) (hide yes) (show_name no) (do_not_autoplace no) (effects (font (size 1.27 1.27))))
  (pin "1")
  (pin "2"))
 (symbol
  (lib_id "Device:FerriteBead_Small")
  (at 130.81 72.39 90)
  (unit 1)
  (body_style 1)
  (exclude_from_sim no)
  (in_bom yes)
  (on_board yes)
  (in_pos_files yes)
  (dnp no)
  (property "Reference" "FB1" (at 130.81 66.548 90) (show_name no) (do_not_autoplace no) (effects (font (size 1.27 1.27))))
  (property "Value" "100R" (at 130.81 69.088 90) (show_name no) (do_not_autoplace no) (effects (font (size 1.27 1.27))))
  (property "Footprint" "Inductor_SMD:L_Changjiang_FTC201210S" (at 130.81 74.168 90) (hide yes) (show_name no) (do_not_autoplace no) (effects (font (size 1.27 1.27))))
  (property "Datasheet" "https://www.mouser.pl/en/ProductDetail/Eaton-Electronics/MFBM1V2012-101-R?qs=sGAEpiMZZMt1hubY80%2Fs8FPrdxb49HgJpyB29N%252BY1lpVIqdeBozpxw%3D%3D" (at 130.81 72.39 0) (hide yes) (show_name no) (do_not_autoplace no) (effects (font (size 1.27 1.27))))
  (property "Description" "Ferrite bead, small symbol" (at 130.81 72.39 0) (hide yes) (show_name no) (do_not_autoplace no) (effects (font (size 1.27 1.27))))
  (pin "2")
  (pin "1"))
 (symbol
  (lib_id "power:GND")
  (at 106.68 104.14 90)
  (unit 1)
  (body_style 1)
  (exclude_from_sim no)
  (in_bom yes)
  (on_board yes)
  (in_pos_files yes)
  (dnp no)
  (fields_autoplaced yes)
  (property "Reference" "#PWR098" (at 113.03 104.14 0) (hide yes) (show_name no) (do_not_autoplace no) (effects (font (size 1.27 1.27))))
  (property "Value" "GND" (at 111.76 104.14 0) (hide yes) (show_name no) (do_not_autoplace no) (effects (font (size 1.27 1.27))))
  (property "Footprint" "" (at 106.68 104.14 0) (hide yes) (show_name no) (do_not_autoplace no) (effects (font (size 1.27 1.27))))
  (property "Datasheet" "" (at 106.68 104.14 0) (hide yes) (show_name no) (do_not_autoplace no) (effects (font (size 1.27 1.27))))
  (property "Description" "Power symbol creates a global label with name \"GND\" , ground" (at 106.68 104.14 0) (hide yes) (show_name no) (do_not_autoplace no) (effects (font (size 1.27 1.27))))
  (pin "1"))
 (symbol
  (lib_id "power:GND")
  (at 106.68 101.6 90)
  (unit 1)
  (body_style 1)
  (exclude_from_sim no)
  (in_bom yes)
  (on_board yes)
  (in_pos_files yes)
  (dnp no)
  (fields_autoplaced yes)
  (property "Reference" "#PWR099" (at 113.03 101.6 0) (hide yes) (show_name no) (do_not_autoplace no) (effects (font (size 1.27 1.27))))
  (property "Value" "GND" (at 111.76 101.6 0) (hide yes) (show_name no) (do_not_autoplace no) (effects (font (size 1.27 1.27))))
  (property "Footprint" "" (at 106.68 101.6 0) (hide yes) (show_name no) (do_not_autoplace no) (effects (font (size 1.27 1.27))))
  (property "Datasheet" "" (at 106.68 101.6 0) (hide yes) (show_name no) (do_not_autoplace no) (effects (font (size 1.27 1.27))))
  (property "Description" "Power symbol creates a global label with name \"GND\" , ground" (at 106.68 101.6 0) (hide yes) (show_name no) (do_not_autoplace no) (effects (font (size 1.27 1.27))))
  (pin "1")))
